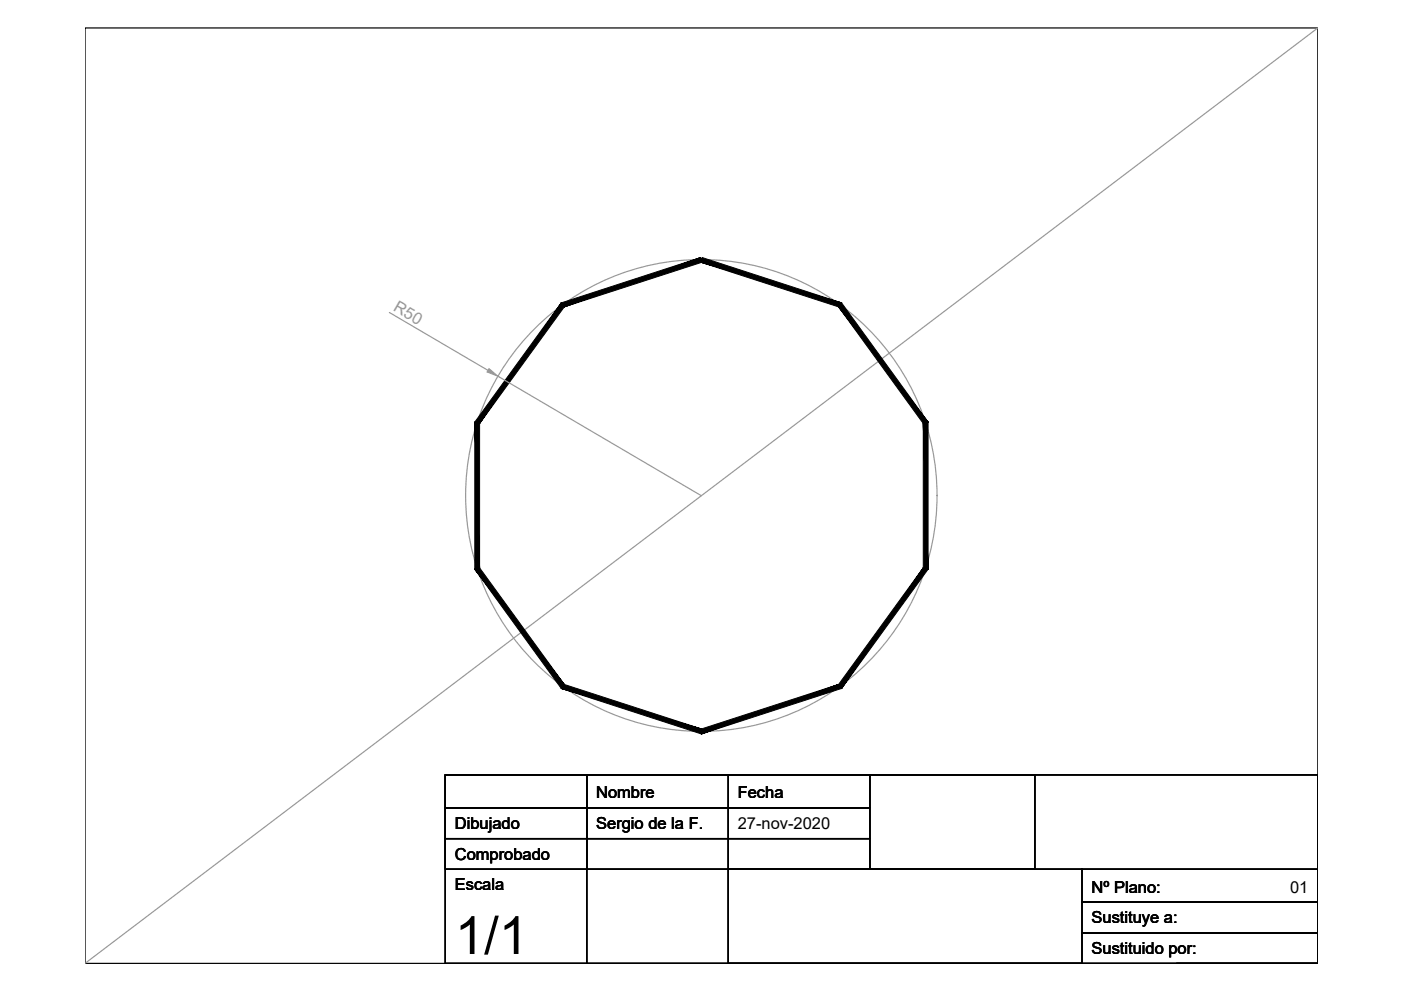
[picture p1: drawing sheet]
<svg xmlns="http://www.w3.org/2000/svg" width="297mm" height="210mm" viewBox="0 0 297 210" stroke-linecap="round" stroke-linejoin="round" font-family="sans-serif">
<!-- layer: 0 -->
<g fill="none" stroke="#000" stroke-width=".25">
<path d="M18 5.9h261.4v198.4h-261.4zM94.4 164.3h185v40h-185zM94.4 164.3h30v7h-30zM94.4 171.3h30v6.5h-30zM94.4 177.8h30v6.5h-30zM124.4 164.3h30v7h-30zM124.4 171.3h30v6.5h-30zM124.4 177.8h30v6.5h-30zM154.4 164.3h30v7h-30zM154.4 171.3h30v6.5h-30zM154.4 177.8h30v6.5h-30zM184.4 164.3h35v20h-35z"/>
<path d="M124.4 184.3v20M154.4 184.3h75v20h-75zM154.4 184.3v20M229.4 184.3h50v20h-30M229.4 197.8h50h-50M229.4 191.3h50h-50"/>
</g>
<!-- layer: auxiliar -->
<g fill="none" stroke="#989898" stroke-width=".25">
<path d="M279.4 5.9l-261.4 198.4M82.6 66.3l20.9 12.2M105.6 79.8l43.1 25.3"/>
<circle cx="148.7" cy="105.1" r="50"/>
</g>
<!-- layer: 0 -->
<path d="M119.6 65.1l29.3-9.5-.4-1zM119 64.2l29.5-9.6-28.9 10.5zM119 64.2l-17.3 25.6 17.9-24.7zM119 64.2l-17.3 25.6-1-.3zM100.7 89.5l1 30.9v-30.6zM100.7 89.5l1 30.9-1 .3zM100.7 120.7l18.9 24.4-17.9-24.7zM100.7 120.7l18.9 24.4-.6 .9zM119.6 145.1l-.6 .9 29.7 8.6zM119 146l29.7 8.6v1zM148.7 154.6v1l29.1-10.5zM148.7 155.6l29.1-10.5 .6 .9zM195.7 120.4l-17.9 24.7 .6 .9zM195.7 120.4l1.1 .3-18.4 25.3zM195.7 89.8v30.6l1.1 .3zM195.7 89.8l1.1-.3v31.2zM177.8 65.1l17.9 24.7 1.1-.3zM178.4 64.2l18.4 25.3-19-24.4zM148.5 55.6l29.3 9.5 .6-.9zM148.9 54.6l29.5 9.6-29.9-8.6z" fill="#000" stroke="#000" stroke-width=".21"/>
<!-- layer: auxiliar -->
<path d="M103.7 78.1l1.9 1.7-2.3-.9z" fill="#989898" stroke="#989898" stroke-width=".21"/>
<text font-size="11.2" x="96.4" y="202.3">1/1</text>
<text font-size="3.5" fill="#989898" x="83.2" y="65.8" transform="rotate(30 83.2 65.8)">R50</text>
<g font-size="3.5">
<text x="126.4" y="169.3">Nombre</text>
<text x="156.4" y="169.3">Fecha</text>
<text x="96.4" y="175.8">Dibujado</text>
<text x="126.4" y="175.8">Sergio de la F.</text>
<text x="156.4" y="175.8">27-nov-2020</text>
<text x="96.4" y="182.3">Comprobado</text>
<text x="96.4" y="188.8">Escala</text>
<text x="231.4" y="189.3">Nº Plano:</text>
<text x="273.5" y="189.3">01</text>
<text x="231.4" y="195.8">Sustituye a:</text>
<text x="231.4" y="202.3">Sustituido por:</text>
</g>
</svg>
